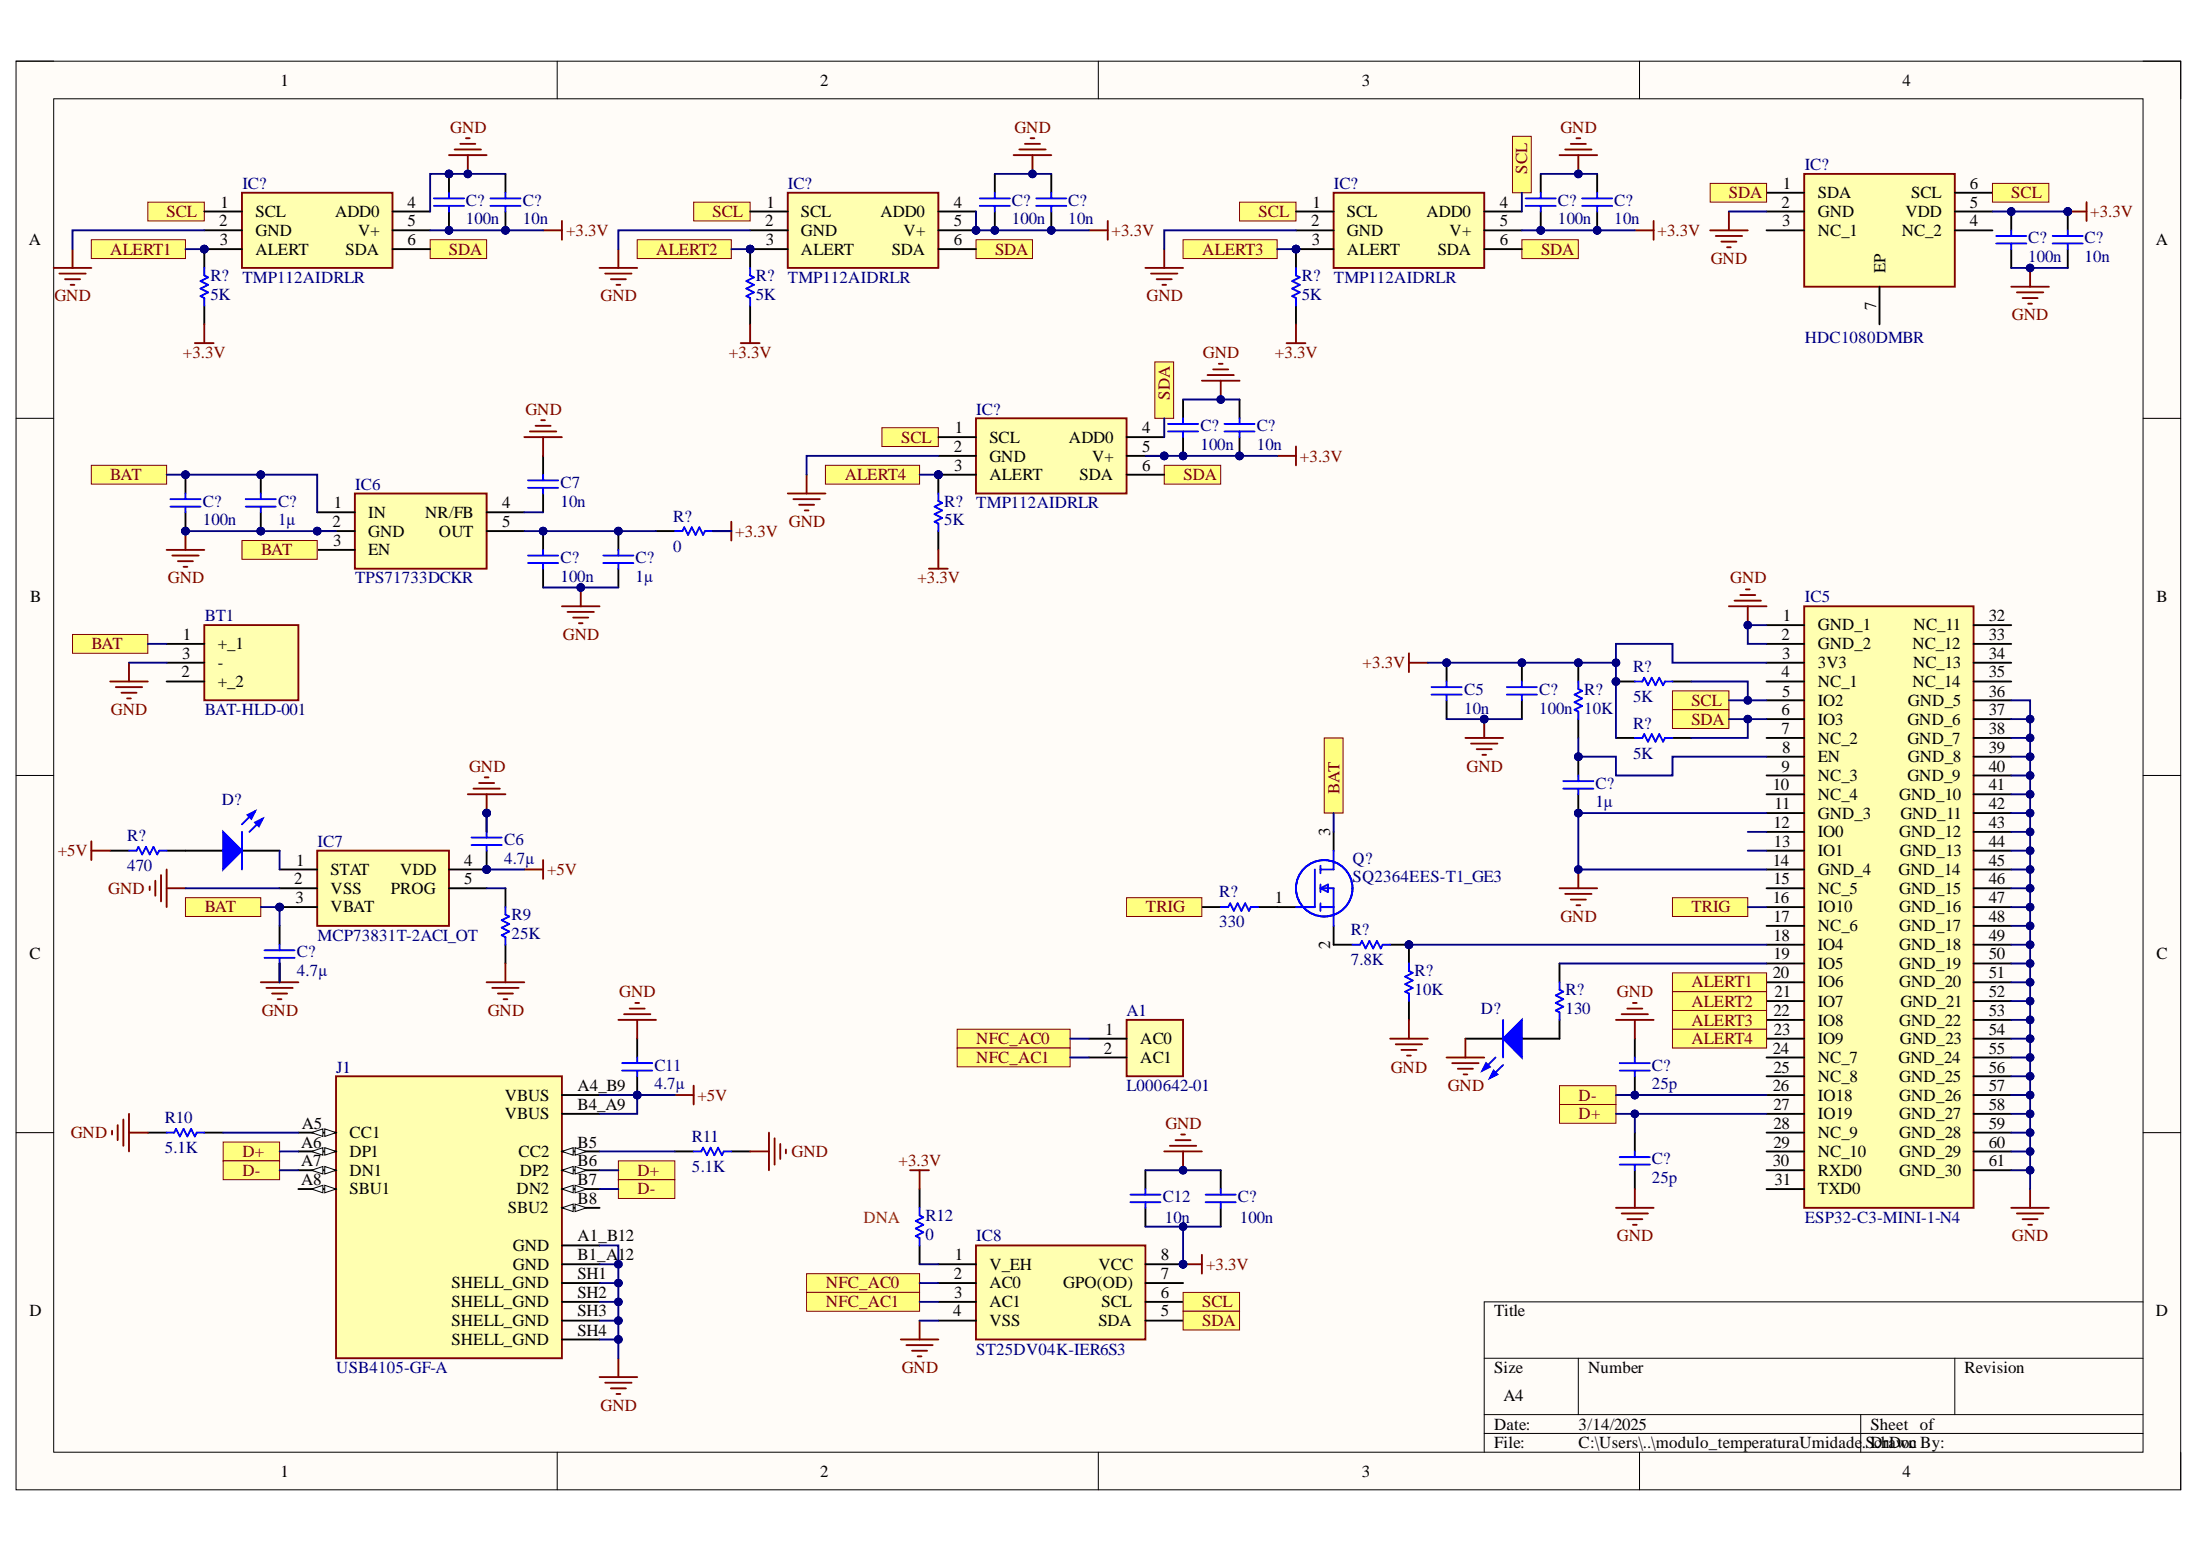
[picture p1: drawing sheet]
# Altium schematic sheet modulo_temperaturaUmidade.SchDoc
size A4; SheetNumber: 1; SheetTotal: 1

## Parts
(Parts that share a designator on the sheet are numbered #1, #2 ... from top to bottom, then left to right.)
A1  L000642-01
BT1  BAT-HLD-001  [BATHLD001]
C5  value 10n  (hidden comment: Capacitor)
C6  value 4.7µ  (hidden comment: Capacitor)
C7  value 10n  (hidden comment: Capacitor)
C11  value 4.7µ  (hidden comment: Capacitor)
C12  value 10n  (hidden comment: Capacitor)
C?#1  value 100n  (hidden comment: Capacitor)
C?#2  value 10n  (hidden comment: Capacitor)
C?#3  value 100n  (hidden comment: Capacitor)
C?#4  value 10n  (hidden comment: Capacitor)
C?#5  value 100n  (hidden comment: Capacitor)
C?#6  value 10n  (hidden comment: Capacitor)
C?#7  value 100n  (hidden comment: Capacitor)
C?#8  value 10n  (hidden comment: Capacitor)
C?#9  value 100n  (hidden comment: Capacitor)
C?#10  value 10n  (hidden comment: Capacitor)
C?#11  value 100n  (hidden comment: Capacitor)
C?#12  value 1µ  (hidden comment: Capacitor)
C?#13  value 100n  (hidden comment: Capacitor)
C?#14  value 1µ  (hidden comment: Capacitor)
C?#15  value 100n  (hidden comment: Capacitor)
C?#16  value 1µ  (hidden comment: Capacitor)
C?#17  value 4.7µ  (hidden comment: Capacitor)
C?#18  value 25p  (hidden comment: Capacitor)
C?#19  value 25p  (hidden comment: Capacitor)
C?#20  value 100n  (hidden comment: Capacitor)
D?#1  Light-Emitting Diode  (value not drawn)
D?#2  Light-Emitting Diode  (value not drawn)
IC5  ESP32-C3-MINI-1-N4  [ESP32C3MINI1N4]
IC6  TPS71733DCKR  [SOT65P210X110-5N]
IC7  MCP73831T-2ACI_OT  [SOT95P270X145-5N]
IC8  ST25DV04K-IER6S3  [SOIC127P600X175-8N]
IC?#1  HDC1080DMBR  [SON100P300X300X80-7N-D]
IC?#2  TMP112AIDRLR  [SOTFL50P160X60-6N]
IC?#3  TMP112AIDRLR  [SOTFL50P160X60-6N]
IC?#4  TMP112AIDRLR  [SOTFL50P160X60-6N]
IC?#5  TMP112AIDRLR  [SOTFL50P160X60-6N]
J1  USB4105-GF-A  [GCT_USB4105-GF-A]
Q?  SQ2364EES-T1_GE3  [SOT95P237X112-3N]
R9  value 25K  (hidden comment: Resistor)
R10  value 5.1K  (hidden comment: Resistor)
R11  value 5.1K  (hidden comment: Resistor)
R12  value 0  (hidden comment: Resistor)
R?#1  value 5K  (hidden comment: Resistor)
R?#2  value 5K  (hidden comment: Resistor)
R?#3  value 5K  (hidden comment: Resistor)
R?#4  value 0  (hidden comment: Resistor)
R?#5  value 5K  (hidden comment: Resistor)
R?#6  value 5K  (hidden comment: Resistor)
R?#7  value 10K  (hidden comment: Resistor)
R?#8  value 5K  (hidden comment: Resistor)
R?#9  value 470  (hidden comment: Resistor)
R?#10  value 330  (hidden comment: Resistor)
R?#11  value 7.8K  (hidden comment: Resistor)
R?#12  value 10K  (hidden comment: Resistor)
R?#13  value 130  (hidden comment: Resistor)

## Ports
ALERT1, ALERT2, ALERT3, ALERT4, BAT, D+, D-, NFC_AC0, NFC_AC1, SCL, SDA, TRIG

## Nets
   +5V: C6.1 C11.2 IC7.4(VDD) J1.A4_B9(VBUS) J1.B4_A9(VBUS) R?#9.2  [also labelled +5V]
+3.3V: C5.2 C12.1 C?#1.1 C?#2.1 C?#3.1 C?#4.1 C?#5.1 C?#6.1 C?#7.2 C?#8.2 C?#9.1 C?#10.1 C?#15.2 C?#20.1 IC5.3(3V3) IC8.8(VCC) IC?#1.5(VDD) IC?#2.5(V+) IC?#3.4(ADD0) IC?#3.5(V+) IC?#4.5(V+) IC?#5.5(V+) R12.1 R?#1.1 R?#2.1 R?#3.1 R?#4.2 R?#5.1 R?#6.2 R?#7.2 R?#8.2
GND: BT1.3(-) C5.1 C6.2 C7.2 C11.1 C12.2 C?#1.2 C?#2.2 C?#3.2 C?#4.2 C?#5.2 C?#6.2 C?#7.1 C?#8.1 C?#9.2 C?#10.2 C?#11.1 C?#12.1 C?#13.1 C?#14.1 C?#15.1 C?#16.1 C?#17.1 C?#18.2 C?#19.1 C?#20.2 D?#2.2(K) IC5.1(GND_1) IC5.2(GND_2) IC5.11(GND_3) IC5.14(GND_4) IC5.36(GND_5) IC5.37(GND_6) IC5.38(GND_7) IC5.39(GND_8) IC5.40(GND_9) IC5.41(GND_10) IC5.42(GND_11) IC5.43(GND_12) IC5.44(GND_13) IC5.45(GND_14) IC5.46(GND_15) IC5.47(GND_16) IC5.48(GND_17) IC5.49(GND_18) IC5.50(GND_19) IC5.51(GND_20) IC5.52(GND_21) IC5.53(GND_22) IC5.54(GND_23) IC5.55(GND_24) IC5.56(GND_25) IC5.57(GND_26) IC5.58(GND_27) IC5.59(GND_28) IC5.60(GND_29) IC5.61(GND_30) IC6.2(GND) IC7.2(VSS) IC8.4(VSS) IC?#1.2(GND) IC?#2.2(GND) IC?#2.4(ADD0) IC?#3.2(GND) IC?#4.2(GND) IC?#5.2(GND) J1.A1_B12(GND) J1.B1_A12(GND) J1.SH1(SHELL_GND) J1.SH2(SHELL_GND) J1.SH3(SHELL_GND) J1.SH4(SHELL_GND) R9.1 R10.1 R11.1 R?#12.2
ALERT1: IC5.20(IO6) IC?#2.3(ALERT) R?#1.2 ; port ALERT1
ALERT2: IC5.21(IO7) IC?#3.3(ALERT) R?#2.2 ; port ALERT2
ALERT3: IC5.22(IO8) IC?#4.3(ALERT) R?#3.2 ; port ALERT3
ALERT4: IC5.23(IO9) IC?#5.3(ALERT) R?#5.2 ; port ALERT4
BAT: BT1.1(+_1) C?#11.2 C?#12.2 C?#17.2 IC6.1(IN) IC6.3(EN) IC7.3(VBAT) Q?.3(D) ; port BAT
D+: C?#19.2 IC5.27(IO19) J1.A6(DP1) J1.B6(DP2) ; port D+
D-: C?#18.1 IC5.26(IO18) J1.A7(DN1) J1.B7(DN2) ; port D-
NFC_AC0: A1.1(AC0) IC8.2(AC0) ; port NFC_AC0
NFC_AC1: A1.2(AC1) IC8.3(AC1) ; port NFC_AC1
SCL: IC5.5(IO2) IC8.6(SCL) IC?#1.6(SCL) IC?#2.1(SCL) IC?#3.1(SCL) IC?#4.1(SCL) IC?#4.4(ADD0) IC?#5.1(SCL) R?#6.1 ; port SCL
SDA: IC5.6(IO3) IC8.5(SDA) IC?#1.1(SDA) IC?#2.6(SDA) IC?#3.6(SDA) IC?#4.6(SDA) IC?#5.4(ADD0) IC?#5.6(SDA) R?#8.1 ; port SDA
TRIG: IC5.16(IO10) R?#10.2 ; port TRIG
NetC7_1: C7.1 IC6.4(NR/FB)
NetC?#13_2: C?#13.2 C?#14.2 IC6.5(OUT) R?#4.1
NetC?#16_2: C?#16.2 IC5.8(EN) R?#7.1
NetD?#1_1: D?#1.1(A) R?#9.1
NetD?#1_2: D?#1.2(K) IC7.1(STAT)
NetD?#2_1: D?#2.1(A) R?#13.1
NetIC5_18: IC5.18(IO4) R?#11.2 R?#12.1
NetIC5_19: IC5.19(IO5) R?#13.2
NetIC7_5: IC7.5(PROG) R9.2
NetIC8_1: IC8.1(V_EH) R12.2
NetJ1_A5: J1.A5(CC1) R10.2
NetJ1_B5: J1.B5(CC2) R11.2
NetQ?_1: Q?.1(G) R?#10.1
NetQ?_2: Q?.2(S) R?#11.1

Not connected (* = marked no-connect by the designer): BT1 2(+_2); IC5 4(NC_1) 7(NC_2) 9(NC_3) 10(NC_4) 12(IO0) 13(IO1) 15(NC_5) 17(NC_6) 24(NC_7) 25(NC_8) 28(NC_9) 29(NC_10) 30(RXD0) 31(TXD0) 32(NC_11) 33(NC_12) 34(NC_13) 35(NC_14); IC8 7(GPO(OD)); IC?#1 3(NC_1) 4(NC_2) 7(EP); J1 A8(SBU1) B8(SBU2)

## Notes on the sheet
- (near R12) DNA
